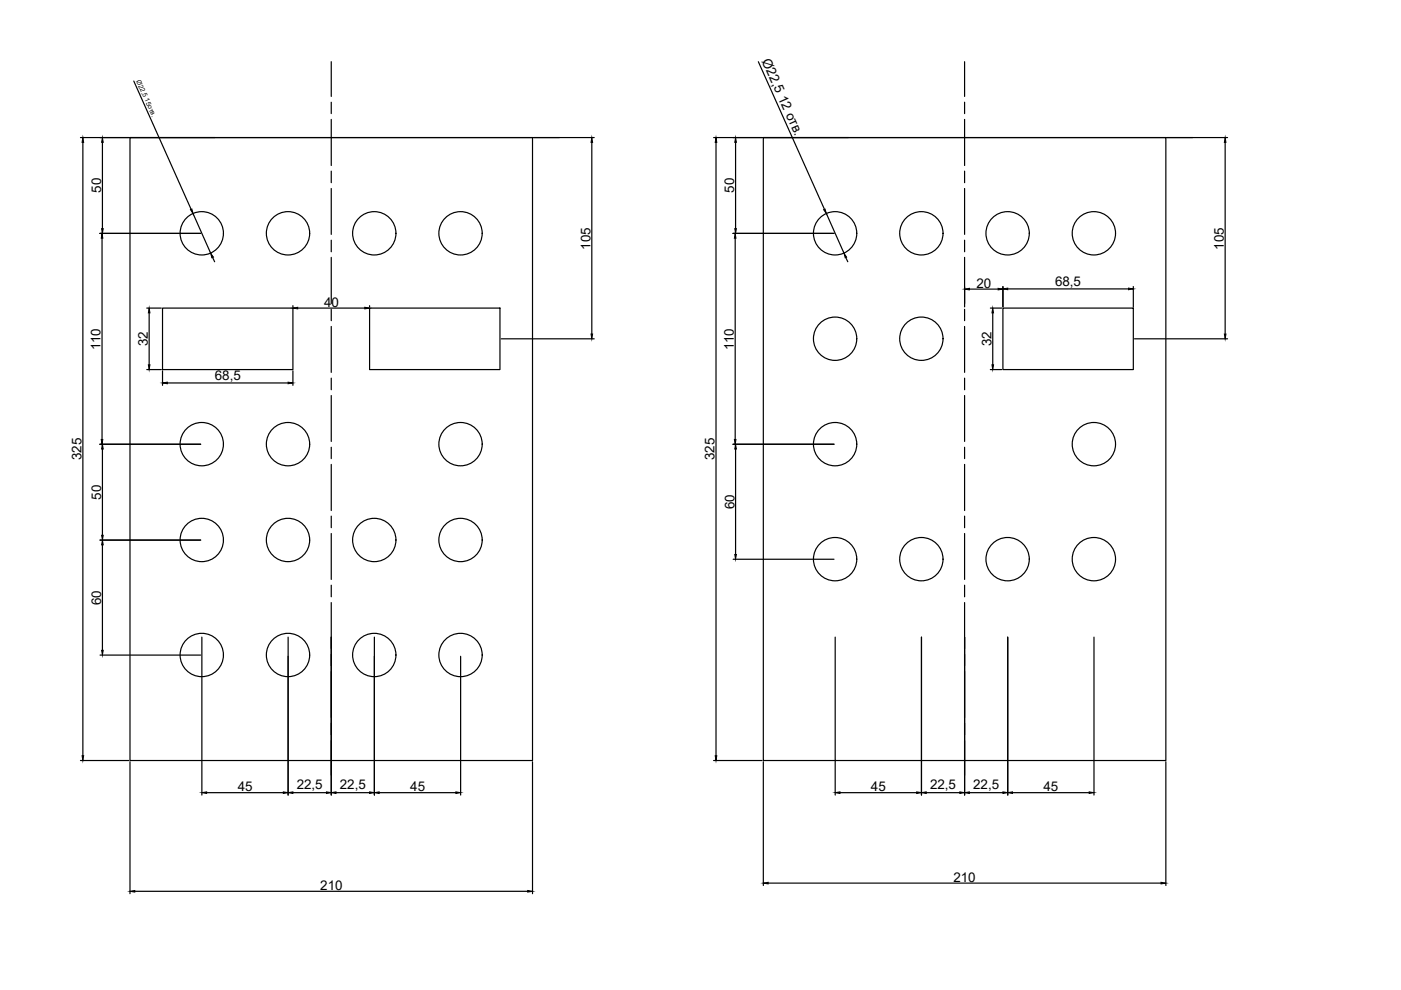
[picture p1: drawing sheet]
<svg xmlns="http://www.w3.org/2000/svg" width="297mm" height="210mm" viewBox="0 0 297 210" stroke-linecap="round" stroke-linejoin="round" font-family="sans-serif">
<!-- layer: 0 -->
<g fill="none" stroke="#000" stroke-width=".25">
<path d="M28.4 17.2l12.1 27.2M70.2 13.1v7.3M160.8 13.1l14 31.3M204.5 13.1v7.3M17.1 29.2h108.9M17.6 30.2v130M21.7 30.2v18.3M27.6 29.2h85.3v132h-85.3zM70.2 21.7v2.4M70.2 25.3v9.8M70.2 36.3v2.4M70.2 40v9.7"/>
<path d="M125.5 30.2v40.6M151.3 29.2h109M151.8 30.2v130M156 30.2v18.3M161.8 29.2h85.4v132h-85.4zM204.5 21.7v2.4M204.5 25.3v9.8M204.5 36.3v2.4M204.5 40v9.7M259.8 30.2v40.6M21.1 49.5h21.4M21.6 50.5v42.7"/>
<path d="M40.9 45.3l3.8 8.4M45.1 54.6l.4 .9M70.2 50.9v2.5M70.2 54.6v9.7M155.4 49.5h21.4M155.9 50.5v42.7M175.2 45.3l3.7 8.4M179.3 54.6l.4 .9M204.5 50.9v2.5M204.5 54.6v10.5M31.1 65.3h3.1M31.1 78.4h3.1"/>
<path d="M31.6 66.3v11M34.5 65.3h27.6v13.1h-27.6zM34.5 78.6v3.1M62.1 64.8v.3M62.1 78.6v3.1M63.1 65.3h14.2M70.2 65.6v2.4M70.2 69.2v9.8M78.4 65.3h27.6v13.1h-27.6zM78.4 64.8v.3M106.3 71.8h19.7M204.5 65.6v2.4"/>
<path d="M204.5 69.2v9.8M205.5 61.3h6.1M210 65.3h2.4M210 78.4h2.4M210.5 66.3v11M212.6 65.3h27.7v13.1h-27.7zM212.6 60.7v4.4M213.7 61.3h25.6M240.3 60.7v4.4M240.5 71.8h19.8M21.1 94.2h21.4M21.7 95.2v18.3"/>
<path d="M35.5 81.2h25.6M70.2 80.2v2.4M70.2 83.9v9.7M70.2 94.8v2.4M70.2 98.5v9.7M155.4 94.2h21.4M156 95.2v22.4M204.5 80.2v2.4M204.5 83.9v9.7M204.5 94.8v2.4M204.5 98.5v9.7M21.2 114.5h21.3"/>
<path d="M21.7 115.5v22.4M70.2 109.4v2.5M70.2 113.1v9.8M155.4 118.6h21.4M204.5 109.4v2.5M204.5 113.1v9.8M21.2 138.9h21.3M42.8 135.1v33.5M61.1 135.1v33.5M70.2 124.1v2.4M70.2 127.8v40.8M79.4 135.1v33.5"/>
<path d="M97.7 139.1v29.5M177.1 135.1v33.5M195.4 135.1v33.5M204.5 124.1v2.4M204.5 127.8v40.8M213.7 135.1v33.5M231.9 135.1v33.5M17.1 161.2h10.2M27.6 161.5v28M43.8 168.1h16.3M62.1 168.1h7.1M71.2 168.1h7.2"/>
<path d="M80.4 168.1h16.2M112.9 161.5v28M151.3 161.2h10.3M161.8 161.5v26.2M178.1 168.1h16.3M196.4 168.1h7.1M205.5 168.1h7.1M214.7 168.1h16.2M247.2 161.5v26.2M28.6 189h83.3M162.9 187.2h83.3"/>
<circle cx="42.8" cy="49.5" r="4.6"/>
<circle cx="61.1" cy="49.5" r="4.6"/>
<circle cx="79.4" cy="49.5" r="4.6"/>
<circle cx="97.6" cy="49.5" r="4.6"/>
<circle cx="177.1" cy="49.5" r="4.6"/>
<circle cx="195.3" cy="49.5" r="4.6"/>
<circle cx="213.6" cy="49.5" r="4.6"/>
<circle cx="231.9" cy="49.5" r="4.6"/>
<circle cx="177.1" cy="71.8" r="4.6"/>
<circle cx="195.3" cy="71.8" r="4.6"/>
<circle cx="42.8" cy="94.2" r="4.6"/>
<circle cx="61.1" cy="94.2" r="4.6"/>
<circle cx="97.6" cy="94.2" r="4.6"/>
<circle cx="177.1" cy="94.2" r="4.6"/>
<circle cx="231.9" cy="94.2" r="4.6"/>
<circle cx="42.8" cy="114.5" r="4.6"/>
<circle cx="61.1" cy="114.5" r="4.6"/>
<circle cx="79.4" cy="114.5" r="4.6"/>
<circle cx="97.6" cy="114.5" r="4.6"/>
<circle cx="177.1" cy="118.6" r="4.6"/>
<circle cx="195.3" cy="118.6" r="4.6"/>
<circle cx="213.6" cy="118.6" r="4.6"/>
<circle cx="231.9" cy="118.6" r="4.6"/>
<circle cx="42.8" cy="138.9" r="4.6"/>
<circle cx="61.1" cy="138.9" r="4.6"/>
<circle cx="79.4" cy="138.9" r="4.6"/>
<circle cx="97.6" cy="138.9" r="4.6"/>
</g>
<g fill="#000" stroke="#000" stroke-width=".21">
<path d="M17.6 29.2l.1 1h-.3zM21.7 29.2l.2 1h-.4zM125.5 29.2l.1 1h-.3zM151.8 29.2l.2 1h-.4zM156 29.2l.1 1h-.3zM259.8 29.2l.1 1h-.3zM21.6 49.5l.2 1h-.3zM21.5 48.5h.4l-.2 1zM40.4 44.5l.3-.2 .2 1zM44.7 53.7l.6 .8-.4 .2zM155.9 49.5l.1 1h-.3zM155.8 48.5h.3l-.1 1z"/>
<path d="M174.6 44.5l.3-.2 .3 1zM178.9 53.7l.6 .8-.3 .2zM31.6 65.3l.2 1h-.3zM31.5 77.3h.3l-.2 1.1zM62.1 65.3l1-.1v.3zM77.3 65.2l1.1 .1-1.1 .2zM125.3 70.8h.3l-.1 1zM204.5 61.3l1-.2v.4zM210.5 65.3l.2 1h-.4zM210.3 77.3h.4l-.2 1.1zM211.6 61.1l1 .2-1 .2zM212.6 61.3l1.1-.2v.3z"/>
<path d="M239.3 61.1l1 .2-1 .1zM259.6 70.8h.3l-.1 1zM21.5 93.2h.3l-.2 1zM21.7 94.2l.2 1h-.4zM34.5 81.2l1-.2v.4zM61.1 81l1 .2-1 .2zM155.7 93.2h.3l-.1 1zM156 94.2l.1 1h-.3zM21.5 113.5h.4l-.2 1zM21.7 114.5l.2 1h-.4zM155.8 117.6h.3l-.1 1zM21.5 137.9h.4l-.2 1z"/>
<path d="M17.4 160.2h.3l-.1 1zM42.8 168.1l1-.2v.3zM60.1 167.9l1 .2-1 .1zM61.1 168.1l1-.2v.3zM69.2 167.9l1 .2-1 .1zM70.2 168.1l1-.2v.3zM78.4 167.9l1 .2-1 .1zM79.4 168.1l1-.2v.3zM96.6 167.9l1.1 .2-1.1 .1zM151.6 160.2h.4l-.2 1zM177.1 168.1l1-.2v.3zM194.4 167.9l1 .2-1 .1z"/>
<path d="M195.4 168.1l1-.2v.3zM203.5 167.9l1 .2-1 .1zM204.5 168.1l1-.2v.3zM212.6 167.9l1.1 .2-1.1 .1zM213.7 168.1l1-.2v.3zM230.9 167.9l1 .2-1 .1zM27.6 189l1-.2v.3zM111.9 188.8l1 .2-1 .1zM161.8 187.2l1.1-.1v.3zM246.2 187.1l1 .1-1 .2z"/>
</g>
<g font-size="2.8">
<text x="161.5" y="12.9" transform="rotate(66 161.5 12.9)">Ø22,5 12 отв.</text>
<text x="21.4" y="40.9" transform="rotate(-90 21.4 40.9)">50</text>
<text x="155.7" y="40.9" transform="rotate(-90 155.7 40.9)">50</text>
<text x="125.2" y="53" transform="rotate(-90 125.2 53)">105</text>
<text x="259.5" y="53" transform="rotate(-90 259.5 53)">105</text>
<text x="68.7" y="65.1">40</text>
<text x="207" y="61">20</text>
<text x="223.7" y="60.6">68,5</text>
<text x="21.3" y="74.3" transform="rotate(-90 21.3 74.3)">110</text>
<text x="31.4" y="73.4" transform="rotate(-90 31.4 73.4)">32</text>
<text x="155.6" y="74.3" transform="rotate(-90 155.6 74.3)">110</text>
<text x="210.2" y="73.4" transform="rotate(-90 210.2 73.4)">32</text>
<text x="45.6" y="80.6">68,5</text>
<text x="17.3" y="97.6" transform="rotate(-90 17.3 97.6)">325</text>
<text x="151.5" y="97.6" transform="rotate(-90 151.5 97.6)">325</text>
<text x="21.4" y="105.9" transform="rotate(-90 21.4 105.9)">50</text>
<text x="155.7" y="108" transform="rotate(-90 155.7 108)">60</text>
<text x="21.4" y="128.3" transform="rotate(-90 21.4 128.3)">60</text>
<text x="50.4" y="167.8">45</text>
<text x="62.9" y="167.4">22,5</text>
<text x="72.1" y="167.4">22,5</text>
<text x="87" y="167.8">45</text>
<text x="184.7" y="167.8">45</text>
<text x="197.2" y="167.4">22,5</text>
<text x="206.3" y="167.4">22,5</text>
<text x="221.2" y="167.8">45</text>
<text x="67.9" y="188.7">210</text>
<text x="202.1" y="186.9">210</text>
</g>
<text font-size="1.4" x="28.9" y="17.2" transform="rotate(66 28.9 17.2)">Ø22,5 15отв.</text>
</svg>
